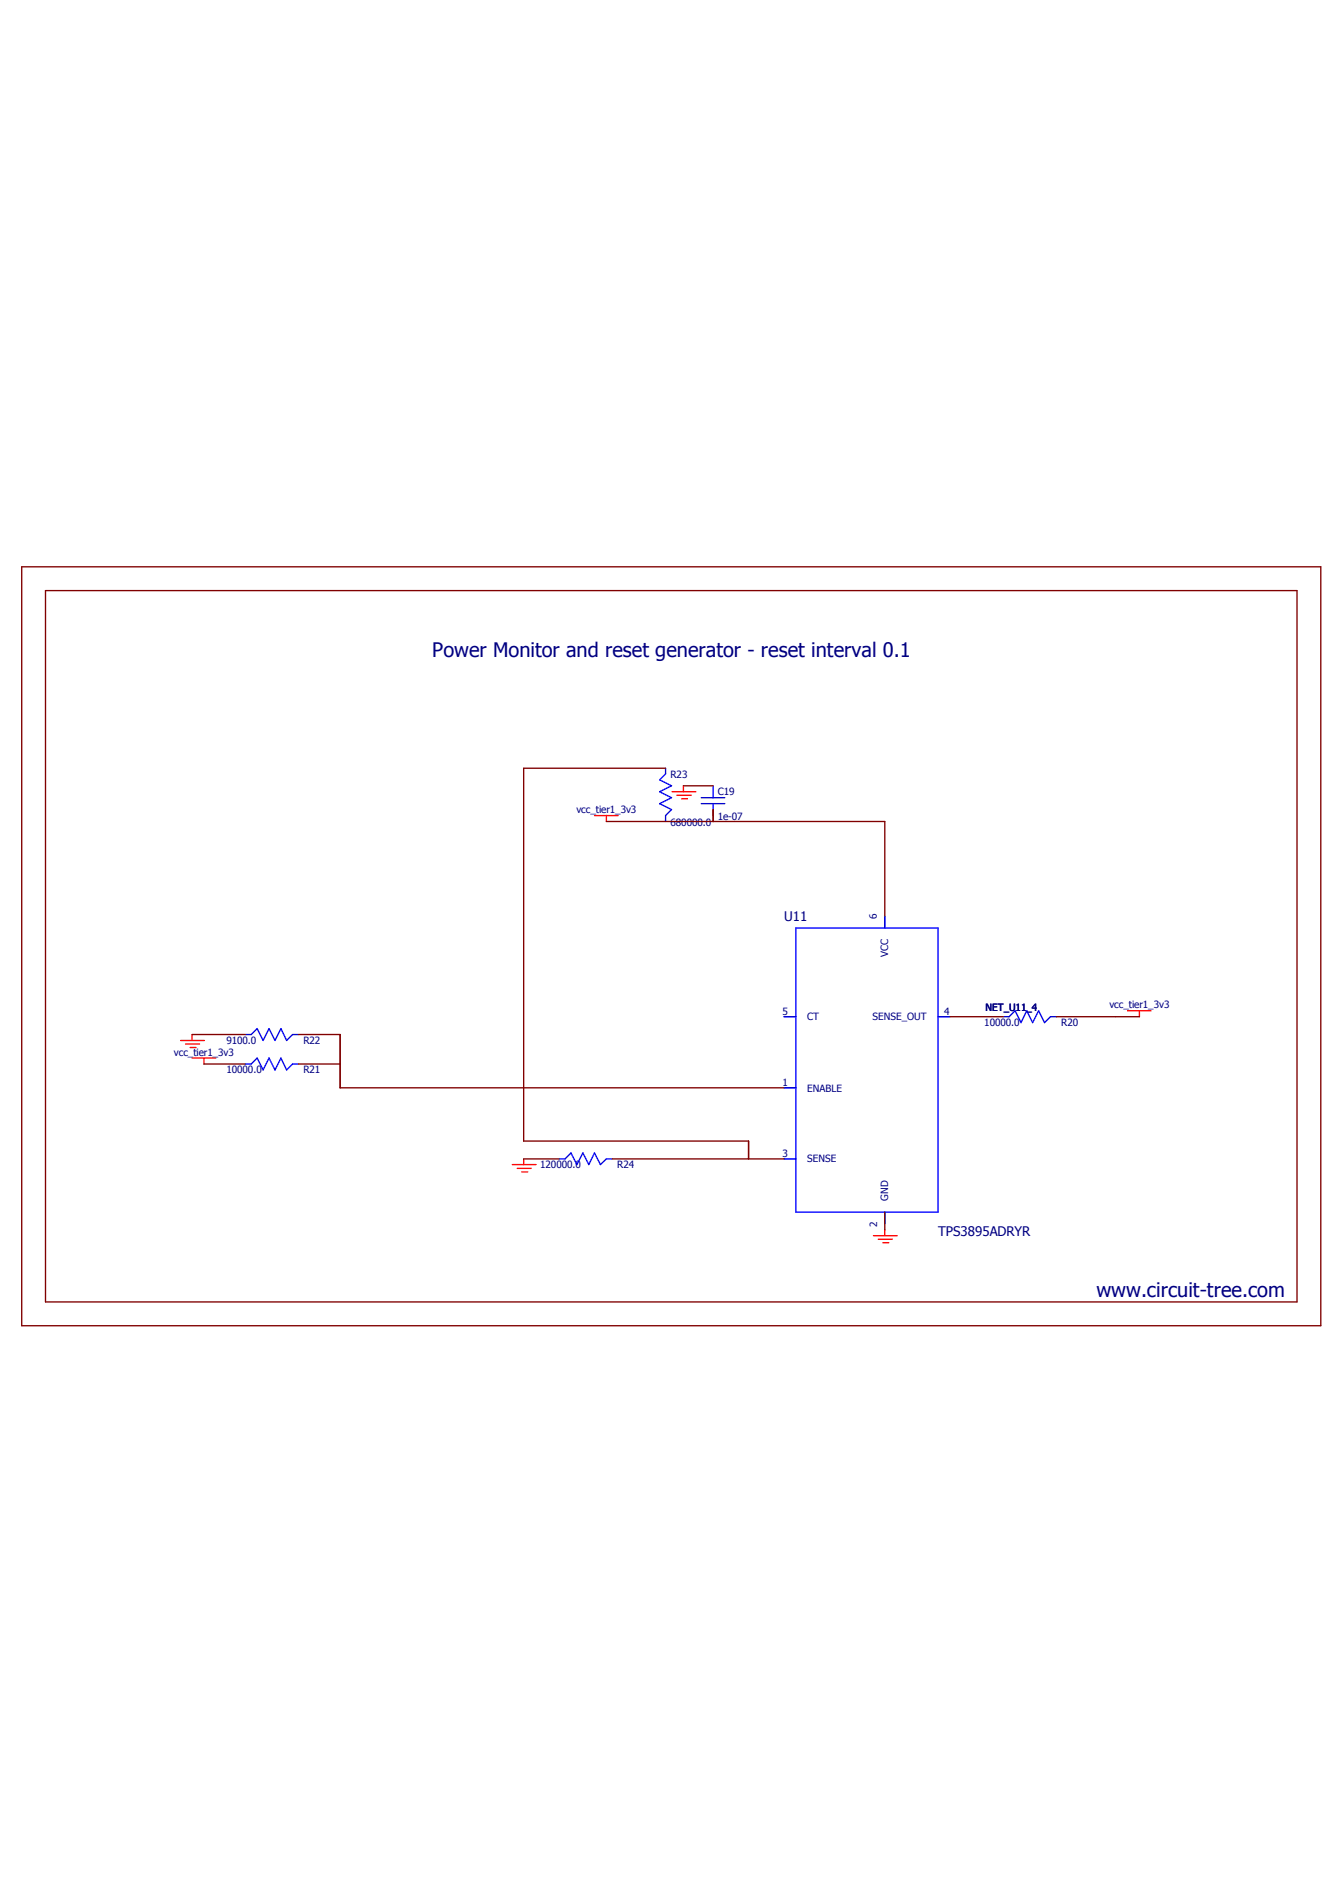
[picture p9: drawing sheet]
<svg xmlns="http://www.w3.org/2000/svg" width="210mm" height="297mm" viewBox="0 0 210 297" stroke-linecap="round" stroke-linejoin="round" font-family="sans-serif">
<path d="M3 88.6l204 119.4M207 88.6l-204 119.4" fill="none" stroke="#fff" stroke-width=".16"/>
<g fill="none" stroke="#f00" stroke-width=".21">
<path d="M93.1 127.7h3.7M95 127.7v.9M105.2 124h3.8M106 124.5h2.3M106.7 125.1h1M107 123v1M176.6 158.2h3.7M178.4 158.2v1M28.3 162.9h3.7M29.1 163.5h2.2M29.8 164h.9M30.1 162v.9"/>
<path d="M30.1 165.7h3.7M31.9 165.7v.9M80.2 182.3h3.8M81 182.9h2.2M81.7 183.5h.9M82 181.4v.9M136.8 193.5h3.7M137.5 194h2.2M138.3 194.6h.9M138.6 192.5v1"/>
</g>
<g fill="none" stroke="#800000" stroke-width=".21">
<path d="M3.4 88.7h203.4v118.9h-203.4zM7.1 92.5h196v111.3h-196zM95 128.6h43.6v14.8M104.2 120.3h-22.2v58.3h35.2v2.8M107 123h4.7M111.7 126.8v1.8M148.8 159.2h8.3M165.4 159.2h13M30.1 162h8.3M31.9 166.6h6.5M46.7 166.6h6.6M46.7 162h6.6v8.3h69.5"/>
<path d="M82 181.4h5.6M95.9 181.4h26.9M138.6 189.8v2.7"/>
</g>
<g fill="none" stroke="#00f" stroke-width=".21">
<path d="M104.2 120.3v.9l-.9 .9 1.9 .9-1.9 1 1.9 .9-1.9 .9 1.9 1-1 .9v.9M109.8 124.9h3.7M109.8 125.8h3.7M111.7 123v1.9M111.7 125.8v1.9M122.8 159.2h1.8M124.6 145.3h22.3v44.5h-22.3zM138.6 143.4v1.9M146.9 159.2h1.9M157.1 159.2h.9l1-1 .9 1.9 .9-1.9 .9 1.9 .9-1.9 1 1.9 .9-.9h.9M38.4 166.6h.9l1-.9 .9 1.8 .9-1.8 1 1.8 .9-1.8 .9 1.8 .9-.9h.9M38.4 162h.9l1-1 .9 1.9 .9-1.9 1 1.9 .9-1.9 .9 1.9 .9-.9h.9"/>
<path d="M122.8 170.3h1.8M87.6 181.4h.9l.9-.9 .9 1.8 1-1.8 .9 1.8 .9-1.8 .9 1.8 1-.9h.9M122.8 181.4h1.8M138.6 189.8v1.8"/>
</g>
<path d="M122.8 159.2h1.9M138.6 143.4v1.9M146.9 159.2h1.9M122.8 170.3h1.9M122.8 181.4h1.9M138.6 189.7v1.9" fill="none" stroke="#00f" stroke-width=".16"/>
<g font-size="3.1" fill="#000080">
<text x="67.7" y="102.8">Power Monitor and reset generator - reset interval 0.1</text>
<text x="171.7" y="203.1">www.circuit-tree.com</text>
</g>
<g font-size="2.1" fill="#000080">
<text x="122.8" y="144.2">U11</text>
<text x="146.9" y="193.5">TPS3895ADRYR</text>
</g>
<g font-size="1.6" fill="#000080">
<text x="105" y="121.8">R23</text>
<text x="112.4" y="124.5">C19</text>
<text x="90.3" y="127.3">vcc_tier1_3v3</text>
<text x="105" y="129.3">680000.0</text>
<text x="112.4" y="128.4">1e-07</text>
<text x="137.3" y="143.9" transform="rotate(-90 137.3 143.9)">6</text>
<text x="139.1" y="149.8" transform="rotate(-90 139.1 149.8)">VCC</text>
<text x="122.6" y="158.9">5</text>
<text x="126.4" y="159.8">CT</text>
<text x="136.6" y="159.7">SENSE_OUT</text>
<text x="147.9" y="158.9">4</text>
<text x="154.1" y="160.7">10000.0</text>
<text x="154.3" y="158.2">NET_U11_4</text>
<text x="166.2" y="160.7">R20</text>
<text x="173.7" y="157.9">vcc_tier1_3v3</text>
<text x="27.2" y="165.3">vcc_tier1_3v3</text>
<text x="35.4" y="163.5">9100.0</text>
<text x="47.5" y="163.5">R22</text>
<text x="35.4" y="168.1">10000.0</text>
<text x="47.5" y="168.1">R21</text>
<text x="122.6" y="170">1</text>
<text x="126.4" y="170.9">ENABLE</text>
<text x="84.6" y="182.9">120000.0</text>
<text x="96.7" y="182.9">R24</text>
<text x="122.6" y="181.1">3</text>
<text x="126.4" y="182">SENSE</text>
<text x="139.1" y="188" transform="rotate(-90 139.1 188)">GND</text>
<text x="137.4" y="192" transform="rotate(-90 137.4 192)">2</text>
</g>
</svg>
